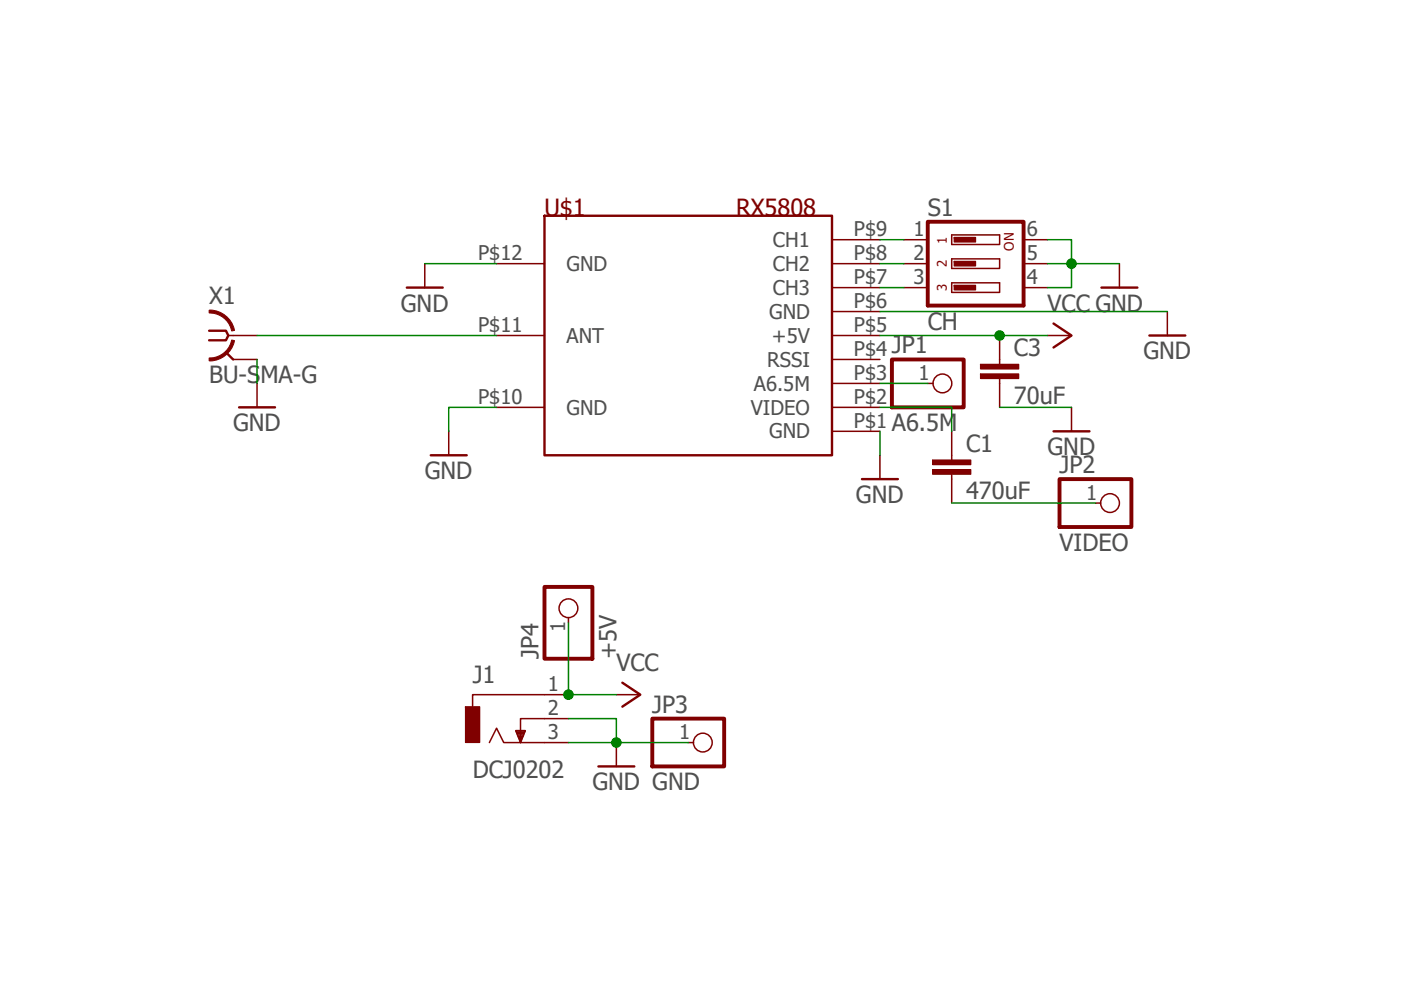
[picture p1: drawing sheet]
<?xml version="1.0" encoding="utf-8"?>
<!DOCTYPE eagle SYSTEM "eagle.dtd">
<eagle version="8.1.0">
<drawing>
<settings>
<setting alwaysvectorfont="no"/>
<setting verticaltext="up"/>
</settings>
<grid distance="0.1" unitdist="inch" unit="inch" style="lines" multiple="1" display="no" altdistance="0.01" altunitdist="inch" altunit="inch"/>
<schematic xreflabel="%F%N/%S.%C%R" xrefpart="/%S.%C%R">
<libraries>
<library name="hi-link">
<symbols>
<symbol name="RX5808">
<wire x1="-15.24" y1="10.16" x2="15.24" y2="10.16" width="0.254" layer="94"/>
<wire x1="15.24" y1="10.16" x2="15.24" y2="-15.24" width="0.254" layer="94"/>
<wire x1="15.24" y1="-15.24" x2="-15.24" y2="-15.24" width="0.254" layer="94"/>
<wire x1="-15.24" y1="-15.24" x2="-15.24" y2="10.16" width="0.254" layer="94"/>
<text x="-15.24" y="10.16" size="1.778" layer="94">&gt;NAME</text>
<text x="5.08" y="10.16" size="1.778" layer="94">RX5808</text>
<pin name="GND@2" x="-20.32" y="-10.16" length="middle"/>
<pin name="GND@1" x="-20.32" y="5.08" length="middle"/>
<pin name="ANT" x="-20.32" y="-2.54" length="middle"/>
<pin name="CH1" x="20.32" y="7.62" length="middle" rot="R180"/>
<pin name="CH2" x="20.32" y="5.08" length="middle" rot="R180"/>
<pin name="CH3" x="20.32" y="2.54" length="middle" rot="R180"/>
<pin name="GND@3" x="20.32" y="0" length="middle" rot="R180"/>
<pin name="+5V" x="20.32" y="-2.54" length="middle" rot="R180"/>
<pin name="RSSI" x="20.32" y="-5.08" length="middle" rot="R180"/>
<pin name="A6.5M" x="20.32" y="-7.62" length="middle" rot="R180"/>
<pin name="VIDEO" x="20.32" y="-10.16" length="middle" rot="R180"/>
<pin name="GND@4" x="20.32" y="-12.7" length="middle" rot="R180"/>
</symbol>
</symbols>
<devicesets>
<deviceset name="RX5808">
<gates>
<gate name="G$1" symbol="RX5808" x="0" y="0"/>
</gates>
<devices>
<device name="" package="RX5808">
<connects>
<connect gate="G$1" pin="+5V" pad="P$5"/>
<connect gate="G$1" pin="A6.5M" pad="P$3"/>
<connect gate="G$1" pin="ANT" pad="P$11"/>
<connect gate="G$1" pin="CH1" pad="P$9"/>
<connect gate="G$1" pin="CH2" pad="P$8"/>
<connect gate="G$1" pin="CH3" pad="P$7"/>
<connect gate="G$1" pin="GND@1" pad="P$12"/>
<connect gate="G$1" pin="GND@2" pad="P$10"/>
<connect gate="G$1" pin="GND@3" pad="P$6"/>
<connect gate="G$1" pin="GND@4" pad="P$1"/>
<connect gate="G$1" pin="RSSI" pad="P$4"/>
<connect gate="G$1" pin="VIDEO" pad="P$2"/>
</connects>
<technologies>
<technology name=""/>
</technologies>
</device>
</devices>
</deviceset>
</devicesets>
</library>
<library name="con-coax">
<symbols>
<symbol name="BNC-FGND">
<wire x1="0" y1="-2.54" x2="-0.762" y2="-1.778" width="0.254" layer="94"/>
<wire x1="0" y1="0" x2="-0.508" y2="0" width="0.1524" layer="94"/>
<wire x1="-2.54" y1="0.508" x2="-0.762" y2="0.508" width="0.254" layer="94"/>
<wire x1="-0.762" y1="0.508" x2="-0.508" y2="0" width="0.254" layer="94"/>
<wire x1="-0.508" y1="0" x2="-0.762" y2="-0.508" width="0.254" layer="94"/>
<wire x1="-0.762" y1="-0.508" x2="-2.54" y2="-0.508" width="0.254" layer="94"/>
<wire x1="-2.54" y1="2.54" x2="0" y2="0.508" width="0.3048" layer="94" curve="-79.611142" cap="flat"/>
<wire x1="-2.54" y1="-2.54" x2="0" y2="-0.508" width="0.3048" layer="94" curve="79.611142" cap="flat"/>
<text x="-2.54" y="-5.08" size="1.778" layer="96">&gt;VALUE</text>
<text x="-2.54" y="3.302" size="1.778" layer="95">&gt;NAME</text>
<pin name="1" x="2.54" y="0" visible="off" length="short" direction="pas" rot="R180"/>
<pin name="2" x="2.54" y="-2.54" visible="off" length="short" direction="pas" rot="R180"/>
</symbol>
</symbols>
<devicesets>
<deviceset name="BU-SMA-G" prefix="X">
<gates>
<gate name="G1" symbol="BNC-FGND" x="0" y="0"/>
</gates>
<devices>
<device name="" package="BU-SMA-G">
<connects>
<connect gate="G1" pin="1" pad="1"/>
<connect gate="G1" pin="2" pad="2 3 4 5"/>
</connects>
<technologies>
<technology name="">
<attribute name="MF" value="" constant="no"/>
<attribute name="MPN" value="" constant="no"/>
<attribute name="OC_FARNELL" value="unknown" constant="no"/>
<attribute name="OC_NEWARK" value="unknown" constant="no"/>
</technology>
</technologies>
</device>
</devices>
</deviceset>
</devicesets>
</library>
<library name="resistor">
<symbols>
<symbol name="C-EU-1">
<wire x1="0" y1="0" x2="0" y2="-0.508" width="0.1524" layer="94"/>
<wire x1="0" y1="-2.54" x2="0" y2="-2.032" width="0.1524" layer="94"/>
<text x="1.524" y="0.381" size="1.778" layer="95">&gt;NAME</text>
<text x="1.524" y="-4.699" size="1.778" layer="96">&gt;VALUE</text>
<rectangle x1="-2.032" y1="-2.032" x2="2.032" y2="-1.524" layer="94"/>
<rectangle x1="-2.032" y1="-1.016" x2="2.032" y2="-0.508" layer="94"/>
<pin name="1" x="0" y="2.54" visible="off" length="short" direction="pas" swaplevel="1" rot="R270"/>
<pin name="2" x="0" y="-5.08" visible="off" length="short" direction="pas" swaplevel="1" rot="R90"/>
</symbol>
</symbols>
<devicesets>
<deviceset name="C-EU" prefix="C" uservalue="yes">
<gates>
<gate name="G$1" symbol="C-EU-1" x="0" y="0"/>
</gates>
<devices>
<device name="C0402" package="C0402">
<connects>
<connect gate="G$1" pin="1" pad="1"/>
<connect gate="G$1" pin="2" pad="2"/>
</connects>
<technologies>
<technology name=""/>
</technologies>
</device>
<device name="C0504" package="C0504">
<connects>
<connect gate="G$1" pin="1" pad="1"/>
<connect gate="G$1" pin="2" pad="2"/>
</connects>
<technologies>
<technology name=""/>
</technologies>
</device>
<device name="C0603" package="C0603">
<connects>
<connect gate="G$1" pin="1" pad="1"/>
<connect gate="G$1" pin="2" pad="2"/>
</connects>
<technologies>
<technology name=""/>
</technologies>
</device>
<device name="C0805" package="C0805">
<connects>
<connect gate="G$1" pin="1" pad="1"/>
<connect gate="G$1" pin="2" pad="2"/>
</connects>
<technologies>
<technology name=""/>
</technologies>
</device>
<device name="C1206" package="C1206">
<connects>
<connect gate="G$1" pin="1" pad="1"/>
<connect gate="G$1" pin="2" pad="2"/>
</connects>
<technologies>
<technology name=""/>
</technologies>
</device>
<device name="C1210" package="C1210">
<connects>
<connect gate="G$1" pin="1" pad="1"/>
<connect gate="G$1" pin="2" pad="2"/>
</connects>
<technologies>
<technology name=""/>
</technologies>
</device>
<device name="C1310" package="C1310">
<connects>
<connect gate="G$1" pin="1" pad="1"/>
<connect gate="G$1" pin="2" pad="2"/>
</connects>
<technologies>
<technology name=""/>
</technologies>
</device>
<device name="C1608" package="C1608">
<connects>
<connect gate="G$1" pin="1" pad="1"/>
<connect gate="G$1" pin="2" pad="2"/>
</connects>
<technologies>
<technology name=""/>
</technologies>
</device>
<device name="C1812" package="C1812">
<connects>
<connect gate="G$1" pin="1" pad="1"/>
<connect gate="G$1" pin="2" pad="2"/>
</connects>
<technologies>
<technology name=""/>
</technologies>
</device>
<device name="C1825" package="C1825">
<connects>
<connect gate="G$1" pin="1" pad="1"/>
<connect gate="G$1" pin="2" pad="2"/>
</connects>
<technologies>
<technology name=""/>
</technologies>
</device>
<device name="C2012" package="C2012">
<connects>
<connect gate="G$1" pin="1" pad="1"/>
<connect gate="G$1" pin="2" pad="2"/>
</connects>
<technologies>
<technology name=""/>
</technologies>
</device>
<device name="C3216" package="C3216">
<connects>
<connect gate="G$1" pin="1" pad="1"/>
<connect gate="G$1" pin="2" pad="2"/>
</connects>
<technologies>
<technology name=""/>
</technologies>
</device>
<device name="C3225" package="C3225">
<connects>
<connect gate="G$1" pin="1" pad="1"/>
<connect gate="G$1" pin="2" pad="2"/>
</connects>
<technologies>
<technology name=""/>
</technologies>
</device>
<device name="C4532" package="C4532">
<connects>
<connect gate="G$1" pin="1" pad="1"/>
<connect gate="G$1" pin="2" pad="2"/>
</connects>
<technologies>
<technology name=""/>
</technologies>
</device>
<device name="C4564" package="C4564">
<connects>
<connect gate="G$1" pin="1" pad="1"/>
<connect gate="G$1" pin="2" pad="2"/>
</connects>
<technologies>
<technology name=""/>
</technologies>
</device>
<device name="025-024X044" package="C025-024X044">
<connects>
<connect gate="G$1" pin="1" pad="1"/>
<connect gate="G$1" pin="2" pad="2"/>
</connects>
<technologies>
<technology name=""/>
</technologies>
</device>
<device name="025-025X050" package="C025-025X050">
<connects>
<connect gate="G$1" pin="1" pad="1"/>
<connect gate="G$1" pin="2" pad="2"/>
</connects>
<technologies>
<technology name=""/>
</technologies>
</device>
<device name="025-030X050" package="C025-030X050">
<connects>
<connect gate="G$1" pin="1" pad="1"/>
<connect gate="G$1" pin="2" pad="2"/>
</connects>
<technologies>
<technology name=""/>
</technologies>
</device>
<device name="025-040X050" package="C025-040X050">
<connects>
<connect gate="G$1" pin="1" pad="1"/>
<connect gate="G$1" pin="2" pad="2"/>
</connects>
<technologies>
<technology name=""/>
</technologies>
</device>
<device name="025-050X050" package="C025-050X050">
<connects>
<connect gate="G$1" pin="1" pad="1"/>
<connect gate="G$1" pin="2" pad="2"/>
</connects>
<technologies>
<technology name=""/>
</technologies>
</device>
<device name="025-060X050" package="C025-060X050">
<connects>
<connect gate="G$1" pin="1" pad="1"/>
<connect gate="G$1" pin="2" pad="2"/>
</connects>
<technologies>
<technology name=""/>
</technologies>
</device>
<device name="C025_050-024X070" package="C025_050-024X070">
<connects>
<connect gate="G$1" pin="1" pad="1"/>
<connect gate="G$1" pin="2" pad="2"/>
</connects>
<technologies>
<technology name=""/>
</technologies>
</device>
<device name="025_050-025X075" package="C025_050-025X075">
<connects>
<connect gate="G$1" pin="1" pad="1"/>
<connect gate="G$1" pin="2" pad="2"/>
</connects>
<technologies>
<technology name=""/>
</technologies>
</device>
<device name="025_050-035X075" package="C025_050-035X075">
<connects>
<connect gate="G$1" pin="1" pad="1"/>
<connect gate="G$1" pin="2" pad="2"/>
</connects>
<technologies>
<technology name=""/>
</technologies>
</device>
<device name="025_050-045X075" package="C025_050-045X075">
<connects>
<connect gate="G$1" pin="1" pad="1"/>
<connect gate="G$1" pin="2" pad="2"/>
</connects>
<technologies>
<technology name=""/>
</technologies>
</device>
<device name="025_050-055X075" package="C025_050-055X075">
<connects>
<connect gate="G$1" pin="1" pad="1"/>
<connect gate="G$1" pin="2" pad="2"/>
</connects>
<technologies>
<technology name=""/>
</technologies>
</device>
<device name="050-024X044" package="C050-024X044">
<connects>
<connect gate="G$1" pin="1" pad="1"/>
<connect gate="G$1" pin="2" pad="2"/>
</connects>
<technologies>
<technology name=""/>
</technologies>
</device>
<device name="050-025X075" package="C050-025X075">
<connects>
<connect gate="G$1" pin="1" pad="1"/>
<connect gate="G$1" pin="2" pad="2"/>
</connects>
<technologies>
<technology name=""/>
</technologies>
</device>
<device name="050-045X075" package="C050-045X075">
<connects>
<connect gate="G$1" pin="1" pad="1"/>
<connect gate="G$1" pin="2" pad="2"/>
</connects>
<technologies>
<technology name=""/>
</technologies>
</device>
<device name="050-030X075" package="C050-030X075">
<connects>
<connect gate="G$1" pin="1" pad="1"/>
<connect gate="G$1" pin="2" pad="2"/>
</connects>
<technologies>
<technology name=""/>
</technologies>
</device>
<device name="050-050X075" package="C050-050X075">
<connects>
<connect gate="G$1" pin="1" pad="1"/>
<connect gate="G$1" pin="2" pad="2"/>
</connects>
<technologies>
<technology name=""/>
</technologies>
</device>
<device name="050-055X075" package="C050-055X075">
<connects>
<connect gate="G$1" pin="1" pad="1"/>
<connect gate="G$1" pin="2" pad="2"/>
</connects>
<technologies>
<technology name=""/>
</technologies>
</device>
<device name="050-075X075" package="C050-075X075">
<connects>
<connect gate="G$1" pin="1" pad="1"/>
<connect gate="G$1" pin="2" pad="2"/>
</connects>
<technologies>
<technology name=""/>
</technologies>
</device>
<device name="050H075X075" package="C050H075X075">
<connects>
<connect gate="G$1" pin="1" pad="1"/>
<connect gate="G$1" pin="2" pad="2"/>
</connects>
<technologies>
<technology name=""/>
</technologies>
</device>
<device name="075-032X103" package="C075-032X103">
<connects>
<connect gate="G$1" pin="1" pad="1"/>
<connect gate="G$1" pin="2" pad="2"/>
</connects>
<technologies>
<technology name=""/>
</technologies>
</device>
<device name="075-042X103" package="C075-042X103">
<connects>
<connect gate="G$1" pin="1" pad="1"/>
<connect gate="G$1" pin="2" pad="2"/>
</connects>
<technologies>
<technology name=""/>
</technologies>
</device>
<device name="075-052X106" package="C075-052X106">
<connects>
<connect gate="G$1" pin="1" pad="1"/>
<connect gate="G$1" pin="2" pad="2"/>
</connects>
<technologies>
<technology name=""/>
</technologies>
</device>
<device name="102-043X133" package="C102-043X133">
<connects>
<connect gate="G$1" pin="1" pad="1"/>
<connect gate="G$1" pin="2" pad="2"/>
</connects>
<technologies>
<technology name=""/>
</technologies>
</device>
<device name="102-054X133" package="C102-054X133">
<connects>
<connect gate="G$1" pin="1" pad="1"/>
<connect gate="G$1" pin="2" pad="2"/>
</connects>
<technologies>
<technology name=""/>
</technologies>
</device>
<device name="102-064X133" package="C102-064X133">
<connects>
<connect gate="G$1" pin="1" pad="1"/>
<connect gate="G$1" pin="2" pad="2"/>
</connects>
<technologies>
<technology name=""/>
</technologies>
</device>
<device name="102_152-062X184" package="C102_152-062X184">
<connects>
<connect gate="G$1" pin="1" pad="1"/>
<connect gate="G$1" pin="2" pad="2"/>
</connects>
<technologies>
<technology name=""/>
</technologies>
</device>
<device name="150-054X183" package="C150-054X183">
<connects>
<connect gate="G$1" pin="1" pad="1"/>
<connect gate="G$1" pin="2" pad="2"/>
</connects>
<technologies>
<technology name=""/>
</technologies>
</device>
<device name="150-064X183" package="C150-064X183">
<connects>
<connect gate="G$1" pin="1" pad="1"/>
<connect gate="G$1" pin="2" pad="2"/>
</connects>
<technologies>
<technology name=""/>
</technologies>
</device>
<device name="150-072X183" package="C150-072X183">
<connects>
<connect gate="G$1" pin="1" pad="1"/>
<connect gate="G$1" pin="2" pad="2"/>
</connects>
<technologies>
<technology name=""/>
</technologies>
</device>
<device name="150-084X183" package="C150-084X183">
<connects>
<connect gate="G$1" pin="1" pad="1"/>
<connect gate="G$1" pin="2" pad="2"/>
</connects>
<technologies>
<technology name=""/>
</technologies>
</device>
<device name="150-091X182" package="C150-091X182">
<connects>
<connect gate="G$1" pin="1" pad="1"/>
<connect gate="G$1" pin="2" pad="2"/>
</connects>
<technologies>
<technology name=""/>
</technologies>
</device>
<device name="225-062X268" package="C225-062X268">
<connects>
<connect gate="G$1" pin="1" pad="1"/>
<connect gate="G$1" pin="2" pad="2"/>
</connects>
<technologies>
<technology name=""/>
</technologies>
</device>
<device name="225-074X268" package="C225-074X268">
<connects>
<connect gate="G$1" pin="1" pad="1"/>
<connect gate="G$1" pin="2" pad="2"/>
</connects>
<technologies>
<technology name=""/>
</technologies>
</device>
<device name="225-087X268" package="C225-087X268">
<connects>
<connect gate="G$1" pin="1" pad="1"/>
<connect gate="G$1" pin="2" pad="2"/>
</connects>
<technologies>
<technology name=""/>
</technologies>
</device>
<device name="225-108X268" package="C225-108X268">
<connects>
<connect gate="G$1" pin="1" pad="1"/>
<connect gate="G$1" pin="2" pad="2"/>
</connects>
<technologies>
<technology name=""/>
</technologies>
</device>
<device name="225-113X268" package="C225-113X268">
<connects>
<connect gate="G$1" pin="1" pad="1"/>
<connect gate="G$1" pin="2" pad="2"/>
</connects>
<technologies>
<technology name=""/>
</technologies>
</device>
<device name="275-093X316" package="C275-093X316">
<connects>
<connect gate="G$1" pin="1" pad="1"/>
<connect gate="G$1" pin="2" pad="2"/>
</connects>
<technologies>
<technology name=""/>
</technologies>
</device>
<device name="275-113X316" package="C275-113X316">
<connects>
<connect gate="G$1" pin="1" pad="1"/>
<connect gate="G$1" pin="2" pad="2"/>
</connects>
<technologies>
<technology name=""/>
</technologies>
</device>
<device name="275-134X316" package="C275-134X316">
<connects>
<connect gate="G$1" pin="1" pad="1"/>
<connect gate="G$1" pin="2" pad="2"/>
</connects>
<technologies>
<technology name=""/>
</technologies>
</device>
<device name="275-205X316" package="C275-205X316">
<connects>
<connect gate="G$1" pin="1" pad="1"/>
<connect gate="G$1" pin="2" pad="2"/>
</connects>
<technologies>
<technology name=""/>
</technologies>
</device>
<device name="325-137X374" package="C325-137X374">
<connects>
<connect gate="G$1" pin="1" pad="1"/>
<connect gate="G$1" pin="2" pad="2"/>
</connects>
<technologies>
<technology name=""/>
</technologies>
</device>
<device name="325-162X374" package="C325-162X374">
<connects>
<connect gate="G$1" pin="1" pad="1"/>
<connect gate="G$1" pin="2" pad="2"/>
</connects>
<technologies>
<technology name=""/>
</technologies>
</device>
<device name="325-182X374" package="C325-182X374">
<connects>
<connect gate="G$1" pin="1" pad="1"/>
<connect gate="G$1" pin="2" pad="2"/>
</connects>
<technologies>
<technology name=""/>
</technologies>
</device>
<device name="375-192X418" package="C375-192X418">
<connects>
<connect gate="G$1" pin="1" pad="1"/>
<connect gate="G$1" pin="2" pad="2"/>
</connects>
<technologies>
<technology name=""/>
</technologies>
</device>
<device name="375-203X418" package="C375-203X418">
<connects>
<connect gate="G$1" pin="1" pad="1"/>
<connect gate="G$1" pin="2" pad="2"/>
</connects>
<technologies>
<technology name=""/>
</technologies>
</device>
<device name="050-035X075" package="C050-035X075">
<connects>
<connect gate="G$1" pin="1" pad="1"/>
<connect gate="G$1" pin="2" pad="2"/>
</connects>
<technologies>
<technology name=""/>
</technologies>
</device>
<device name="375-155X418" package="C375-155X418">
<connects>
<connect gate="G$1" pin="1" pad="1"/>
<connect gate="G$1" pin="2" pad="2"/>
</connects>
<technologies>
<technology name=""/>
</technologies>
</device>
<device name="075-063X106" package="C075-063X106">
<connects>
<connect gate="G$1" pin="1" pad="1"/>
<connect gate="G$1" pin="2" pad="2"/>
</connects>
<technologies>
<technology name=""/>
</technologies>
</device>
<device name="275-154X316" package="C275-154X316">
<connects>
<connect gate="G$1" pin="1" pad="1"/>
<connect gate="G$1" pin="2" pad="2"/>
</connects>
<technologies>
<technology name=""/>
</technologies>
</device>
<device name="275-173X316" package="C275-173X316">
<connects>
<connect gate="G$1" pin="1" pad="1"/>
<connect gate="G$1" pin="2" pad="2"/>
</connects>
<technologies>
<technology name=""/>
</technologies>
</device>
<device name="C0402K" package="C0402K">
<connects>
<connect gate="G$1" pin="1" pad="1"/>
<connect gate="G$1" pin="2" pad="2"/>
</connects>
<technologies>
<technology name=""/>
</technologies>
</device>
<device name="C0603K" package="C0603K">
<connects>
<connect gate="G$1" pin="1" pad="1"/>
<connect gate="G$1" pin="2" pad="2"/>
</connects>
<technologies>
<technology name=""/>
</technologies>
</device>
<device name="C0805K" package="C0805K">
<connects>
<connect gate="G$1" pin="1" pad="1"/>
<connect gate="G$1" pin="2" pad="2"/>
</connects>
<technologies>
<technology name=""/>
</technologies>
</device>
<device name="C1206K" package="C1206K">
<connects>
<connect gate="G$1" pin="1" pad="1"/>
<connect gate="G$1" pin="2" pad="2"/>
</connects>
<technologies>
<technology name=""/>
</technologies>
</device>
<device name="C1210K" package="C1210K">
<connects>
<connect gate="G$1" pin="1" pad="1"/>
<connect gate="G$1" pin="2" pad="2"/>
</connects>
<technologies>
<technology name=""/>
</technologies>
</device>
<device name="C1812K" package="C1812K">
<connects>
<connect gate="G$1" pin="1" pad="1"/>
<connect gate="G$1" pin="2" pad="2"/>
</connects>
<technologies>
<technology name=""/>
</technologies>
</device>
<device name="C1825K" package="C1825K">
<connects>
<connect gate="G$1" pin="1" pad="1"/>
<connect gate="G$1" pin="2" pad="2"/>
</connects>
<technologies>
<technology name=""/>
</technologies>
</device>
<device name="C2220K" package="C2220K">
<connects>
<connect gate="G$1" pin="1" pad="1"/>
<connect gate="G$1" pin="2" pad="2"/>
</connects>
<technologies>
<technology name=""/>
</technologies>
</device>
<device name="C2225K" package="C2225K">
<connects>
<connect gate="G$1" pin="1" pad="1"/>
<connect gate="G$1" pin="2" pad="2"/>
</connects>
<technologies>
<technology name=""/>
</technologies>
</device>
<device name="HPC0201" package="HPC0201">
<connects>
<connect gate="G$1" pin="1" pad="1"/>
<connect gate="G$1" pin="2" pad="2"/>
</connects>
<technologies>
<technology name=""/>
</technologies>
</device>
<device name="C0201" package="C0201">
<connects>
<connect gate="G$1" pin="1" pad="1"/>
<connect gate="G$1" pin="2" pad="2"/>
</connects>
<technologies>
<technology name=""/>
</technologies>
</device>
<device name="C1808" package="C1808">
<connects>
<connect gate="G$1" pin="1" pad="1"/>
<connect gate="G$1" pin="2" pad="2"/>
</connects>
<technologies>
<technology name=""/>
</technologies>
</device>
<device name="C3640" package="C3640">
<connects>
<connect gate="G$1" pin="1" pad="1"/>
<connect gate="G$1" pin="2" pad="2"/>
</connects>
<technologies>
<technology name=""/>
</technologies>
</device>
<device name="01005" package="C01005">
<connects>
<connect gate="G$1" pin="1" pad="1"/>
<connect gate="G$1" pin="2" pad="2"/>
</connects>
<technologies>
<technology name=""/>
</technologies>
</device>
</devices>
</deviceset>
</devicesets>
</library>
<library name="switch-dil">
<symbols>
<symbol name="DIP03">
<wire x1="4.445" y1="5.08" x2="4.445" y2="-5.08" width="0.4064" layer="94"/>
<wire x1="4.445" y1="5.08" x2="-4.445" y2="5.08" width="0.4064" layer="94"/>
<wire x1="-4.445" y1="5.08" x2="-4.445" y2="-5.08" width="0.4064" layer="94"/>
<wire x1="-4.445" y1="-5.08" x2="4.445" y2="-5.08" width="0.4064" layer="94"/>
<wire x1="-2.032" y1="-2.54" x2="-3.048" y2="-2.54" width="0.1524" layer="94"/>
<wire x1="-3.048" y1="2.54" x2="-2.032" y2="2.54" width="0.1524" layer="94"/>
<wire x1="-2.032" y1="2.54" x2="-2.032" y2="-2.54" width="0.1524" layer="94"/>
<wire x1="-3.048" y1="-2.54" x2="-3.048" y2="2.54" width="0.1524" layer="94"/>
<wire x1="0.508" y1="-2.54" x2="-0.508" y2="-2.54" width="0.1524" layer="94"/>
<wire x1="-0.508" y1="2.54" x2="0.508" y2="2.54" width="0.1524" layer="94"/>
<wire x1="0.508" y1="2.54" x2="0.508" y2="-2.54" width="0.1524" layer="94"/>
<wire x1="-0.508" y1="-2.54" x2="-0.508" y2="2.54" width="0.1524" layer="94"/>
<wire x1="3.048" y1="-2.54" x2="2.032" y2="-2.54" width="0.1524" layer="94"/>
<wire x1="2.032" y1="2.54" x2="3.048" y2="2.54" width="0.1524" layer="94"/>
<wire x1="3.048" y1="2.54" x2="3.048" y2="-2.54" width="0.1524" layer="94"/>
<wire x1="2.032" y1="-2.54" x2="2.032" y2="2.54" width="0.1524" layer="94"/>
<text x="-5.08" y="-5.08" size="1.778" layer="95" rot="R90">&gt;NAME</text>
<text x="6.985" y="-5.08" size="1.778" layer="96" rot="R90">&gt;VALUE</text>
<text x="-2.794" y="-4.064" size="0.9906" layer="94" ratio="14">1</text>
<text x="-0.381" y="-4.064" size="0.9906" layer="94" ratio="14">2</text>
<text x="2.159" y="-4.064" size="0.9906" layer="94" ratio="14">3</text>
<text x="-3.302" y="3.048" size="0.9906" layer="94" ratio="14">ON</text>
<rectangle x1="-2.794" y1="-2.286" x2="-2.286" y2="0" layer="94"/>
<rectangle x1="-0.254" y1="-2.286" x2="0.254" y2="0" layer="94"/>
<rectangle x1="2.286" y1="-2.286" x2="2.794" y2="0" layer="94"/>
<pin name="4" x="2.54" y="7.62" visible="pad" length="short" direction="pas" rot="R270"/>
<pin name="5" x="0" y="7.62" visible="pad" length="short" direction="pas" rot="R270"/>
<pin name="6" x="-2.54" y="7.62" visible="pad" length="short" direction="pas" rot="R270"/>
<pin name="1" x="-2.54" y="-7.62" visible="pad" length="short" direction="pas" rot="R90"/>
<pin name="2" x="0" y="-7.62" visible="pad" length="short" direction="pas" rot="R90"/>
<pin name="3" x="2.54" y="-7.62" visible="pad" length="short" direction="pas" rot="R90"/>
</symbol>
</symbols>
<devicesets>
<deviceset name="DS03" prefix="S" uservalue="yes">
<gates>
<gate name="A" symbol="DIP03" x="0" y="0"/>
</gates>
<devices>
<device name="" package="DS-03">
<connects>
<connect gate="A" pin="1" pad="1"/>
<connect gate="A" pin="2" pad="2"/>
<connect gate="A" pin="3" pad="3"/>
<connect gate="A" pin="4" pad="4"/>
<connect gate="A" pin="5" pad="5"/>
<connect gate="A" pin="6" pad="6"/>
</connects>
<technologies>
<technology name="">
<attribute name="MF" value="" constant="no"/>
<attribute name="MPN" value="" constant="no"/>
<attribute name="OC_FARNELL" value="1255223" constant="no"/>
<attribute name="OC_NEWARK" value="unknown" constant="no"/>
</technology>
</technologies>
</device>
</devices>
</deviceset>
</devicesets>
</library>
<library name="supply1">
<symbols>
<symbol name="GND">
<wire x1="-1.905" y1="0" x2="1.905" y2="0" width="0.254" layer="94"/>
<text x="-2.54" y="-2.54" size="1.778" layer="96">&gt;VALUE</text>
<pin name="GND" x="0" y="2.54" visible="off" length="short" direction="sup" rot="R270"/>
</symbol>
<symbol name="VCC">
<wire x1="1.27" y1="-1.905" x2="0" y2="0" width="0.254" layer="94"/>
<wire x1="0" y1="0" x2="-1.27" y2="-1.905" width="0.254" layer="94"/>
<text x="-2.54" y="-2.54" size="1.778" layer="96" rot="R90">&gt;VALUE</text>
<pin name="VCC" x="0" y="-2.54" visible="off" length="short" direction="sup" rot="R90"/>
</symbol>
</symbols>
<devicesets>
<deviceset name="GND" prefix="GND">
<gates>
<gate name="1" symbol="GND" x="0" y="0"/>
</gates>
<devices>
<device name="">
<technologies>
<technology name=""/>
</technologies>
</device>
</devices>
</deviceset>
<deviceset name="VCC" prefix="P+">
<gates>
<gate name="VCC" symbol="VCC" x="0" y="0"/>
</gates>
<devices>
<device name="">
<technologies>
<technology name=""/>
</technologies>
</device>
</devices>
</deviceset>
</devicesets>
</library>
<library name="con-jack">
<symbols>
<symbol name="DC-JACK-SWITCH">
<wire x1="5.08" y1="2.54" x2="-2.54" y2="2.54" width="0.1524" layer="94"/>
<wire x1="-2.54" y1="2.54" x2="-2.54" y2="1.27" width="0.1524" layer="94"/>
<wire x1="5.08" y1="0" x2="2.54" y2="0" width="0.1524" layer="94"/>
<wire x1="2.54" y1="0" x2="2.54" y2="-2.54" width="0.1524" layer="94"/>
<wire x1="5.08" y1="-2.54" x2="2.54" y2="-2.54" width="0.1524" layer="94"/>
<wire x1="2.54" y1="-2.54" x2="0.762" y2="-2.54" width="0.1524" layer="94"/>
<wire x1="0.762" y1="-2.54" x2="0" y2="-1.016" width="0.1524" layer="94"/>
<wire x1="0" y1="-1.016" x2="-0.762" y2="-2.54" width="0.1524" layer="94"/>
<text x="-2.54" y="3.81" size="1.778" layer="95">&gt;NAME</text>
<text x="-2.54" y="-6.35" size="1.778" layer="96">&gt;VALUE</text>
<rectangle x1="-3.302" y1="-2.54" x2="-1.778" y2="1.27" layer="94"/>
<pin name="1" x="7.62" y="2.54" visible="pad" length="short" direction="pas" rot="R180"/>
<pin name="2" x="7.62" y="0" visible="pad" length="short" direction="pas" rot="R180"/>
<pin name="3" x="7.62" y="-2.54" visible="pad" length="short" direction="pas" rot="R180"/>
<polygon width="0.1524" layer="94">
<vertex x="2.54" y="-2.54"/>
<vertex x="2.032" y="-1.27"/>
<vertex x="3.048" y="-1.27"/>
</polygon>
</symbol>
</symbols>
<devicesets>
<deviceset name="DCJ0202" prefix="J">
<gates>
<gate name="G$1" symbol="DC-JACK-SWITCH" x="0" y="0"/>
</gates>
<devices>
<device name="" package="DCJ0202">
<connects>
<connect gate="G$1" pin="1" pad="1"/>
<connect gate="G$1" pin="2" pad="2"/>
<connect gate="G$1" pin="3" pad="3"/>
</connects>
<technologies>
<technology name="">
<attribute name="MF" value="" constant="no"/>
<attribute name="MPN" value="" constant="no"/>
<attribute name="OC_FARNELL" value="unknown" constant="no"/>
<attribute name="OC_NEWARK" value="unknown" constant="no"/>
</technology>
</technologies>
</device>
</devices>
</deviceset>
</devicesets>
</library>
<library name="pinhead">
<symbols>
<symbol name="PINHD1">
<wire x1="-6.35" y1="-2.54" x2="1.27" y2="-2.54" width="0.4064" layer="94"/>
<wire x1="1.27" y1="-2.54" x2="1.27" y2="2.54" width="0.4064" layer="94"/>
<wire x1="1.27" y1="2.54" x2="-6.35" y2="2.54" width="0.4064" layer="94"/>
<wire x1="-6.35" y1="2.54" x2="-6.35" y2="-2.54" width="0.4064" layer="94"/>
<text x="-6.35" y="3.175" size="1.778" layer="95">&gt;NAME</text>
<text x="-6.35" y="-5.08" size="1.778" layer="96">&gt;VALUE</text>
<pin name="1" x="-2.54" y="0" visible="pad" length="short" direction="pas" function="dot"/>
</symbol>
</symbols>
<devicesets>
<deviceset name="PINHD-1X1" prefix="JP" uservalue="yes">
<gates>
<gate name="G$1" symbol="PINHD1" x="0" y="0"/>
</gates>
<devices>
<device name="" package="1X01">
<connects>
<connect gate="G$1" pin="1" pad="1"/>
</connects>
<technologies>
<technology name=""/>
</technologies>
</device>
</devices>
</deviceset>
</devicesets>
</library>
</libraries>
<attributes>
</attributes>
<variantdefs>
</variantdefs>
<classes>
<class number="0" name="default" width="0" drill="0">
</class>
</classes>
<parts>
<part name="U$1" library="hi-link" deviceset="RX5808" device=""/>
<part name="X1" library="con-coax" deviceset="BU-SMA-G" device=""/>
<part name="C1" library="resistor" deviceset="C-EU" device="025-025X050" value="470uF"/>
<part name="C3" library="resistor" deviceset="C-EU" device="025-025X050" value="70uF"/>
<part name="S1" library="switch-dil" deviceset="DS03" device="" value="CH"/>
<part name="GND1" library="supply1" deviceset="GND" device=""/>
<part name="GND2" library="supply1" deviceset="GND" device=""/>
<part name="GND3" library="supply1" deviceset="GND" device=""/>
<part name="GND4" library="supply1" deviceset="GND" device=""/>
<part name="GND5" library="supply1" deviceset="GND" device=""/>
<part name="+5V" library="supply1" deviceset="VCC" device=""/>
<part name="GND6" library="supply1" deviceset="GND" device=""/>
<part name="GND7" library="supply1" deviceset="GND" device=""/>
<part name="J1" library="con-jack" deviceset="DCJ0202" device=""/>
<part name="GND8" library="supply1" deviceset="GND" device=""/>
<part name="+5V1" library="supply1" deviceset="VCC" device=""/>
<part name="JP1" library="pinhead" deviceset="PINHD-1X1" device="" value="A6.5M"/>
<part name="JP2" library="pinhead" deviceset="PINHD-1X1" device="" value="VIDEO"/>
<part name="JP3" library="pinhead" deviceset="PINHD-1X1" device="" value="GND"/>
<part name="JP4" library="pinhead" deviceset="PINHD-1X1" device="" value="+5V"/>
</parts>
<sheets>
<sheet>
<plain>
</plain>
<instances>
<instance part="U$1" gate="G$1" x="0" y="0"/>
<instance part="X1" gate="G1" x="-48.26" y="-2.54"/>
<instance part="C1" gate="G$1" x="27.94" y="-15.24"/>
<instance part="C3" gate="G$1" x="33.02" y="-5.08"/>
<instance part="S1" gate="A" x="30.48" y="5.08" rot="R270"/>
<instance part="GND1" gate="1" x="-27.94" y="2.54"/>
<instance part="GND2" gate="1" x="-25.4" y="-15.24"/>
<instance part="GND3" gate="1" x="20.32" y="-17.78"/>
<instance part="GND4" gate="1" x="45.72" y="2.54"/>
<instance part="GND5" gate="1" x="50.8" y="-2.54"/>
<instance part="+5V" gate="VCC" x="40.64" y="-2.54" rot="R270"/>
<instance part="GND6" gate="1" x="40.64" y="-12.7"/>
<instance part="GND7" gate="1" x="-45.72" y="-10.16"/>
<instance part="J1" gate="G$1" x="-20.32" y="-43.18"/>
<instance part="GND8" gate="1" x="-7.62" y="-48.26"/>
<instance part="+5V1" gate="VCC" x="-5.08" y="-40.64" rot="R270"/>
<instance part="JP1" gate="G$1" x="27.94" y="-7.62"/>
<instance part="JP2" gate="G$1" x="45.72" y="-20.32"/>
<instance part="JP3" gate="G$1" x="2.54" y="-45.72"/>
<instance part="JP4" gate="G$1" x="-12.7" y="-30.48" rot="R90"/>
</instances>
<busses>
</busses>
<nets>
<net name="CH1" class="0">
<segment>
<pinref part="U$1" gate="G$1" pin="CH1"/>
<pinref part="S1" gate="A" pin="1"/>
<wire x1="20.32" y1="7.62" x2="22.86" y2="7.62" width="0.1524" layer="91"/>
</segment>
</net>
<net name="CH2" class="0">
<segment>
<pinref part="U$1" gate="G$1" pin="CH2"/>
<pinref part="S1" gate="A" pin="2"/>
<wire x1="20.32" y1="5.08" x2="22.86" y2="5.08" width="0.1524" layer="91"/>
</segment>
</net>
<net name="CH3" class="0">
<segment>
<pinref part="U$1" gate="G$1" pin="CH3"/>
<pinref part="S1" gate="A" pin="3"/>
<wire x1="20.32" y1="2.54" x2="22.86" y2="2.54" width="0.1524" layer="91"/>
</segment>
</net>
<net name="GND" class="0">
<segment>
<pinref part="S1" gate="A" pin="6"/>
<wire x1="38.1" y1="7.62" x2="40.64" y2="7.62" width="0.1524" layer="91"/>
<wire x1="40.64" y1="7.62" x2="40.64" y2="5.08" width="0.1524" layer="91"/>
<pinref part="S1" gate="A" pin="4"/>
<wire x1="40.64" y1="5.08" x2="40.64" y2="2.54" width="0.1524" layer="91"/>
<wire x1="40.64" y1="2.54" x2="38.1" y2="2.54" width="0.1524" layer="91"/>
<pinref part="S1" gate="A" pin="5"/>
<wire x1="38.1" y1="5.08" x2="40.64" y2="5.08" width="0.1524" layer="91"/>
<pinref part="GND4" gate="1" pin="GND"/>
<wire x1="40.64" y1="5.08" x2="45.72" y2="5.08" width="0.1524" layer="91"/>
<junction x="40.64" y="5.08"/>
</segment>
<segment>
<pinref part="GND5" gate="1" pin="GND"/>
<pinref part="U$1" gate="G$1" pin="GND@3"/>
<wire x1="50.8" y1="0" x2="20.32" y2="0" width="0.1524" layer="91"/>
</segment>
<segment>
<pinref part="C3" gate="G$1" pin="2"/>
<pinref part="GND6" gate="1" pin="GND"/>
<wire x1="33.02" y1="-10.16" x2="40.64" y2="-10.16" width="0.1524" layer="91"/>
</segment>
<segment>
<pinref part="U$1" gate="G$1" pin="GND@4"/>
<pinref part="GND3" gate="1" pin="GND"/>
<wire x1="20.32" y1="-12.7" x2="20.32" y2="-15.24" width="0.1524" layer="91"/>
</segment>
<segment>
<pinref part="U$1" gate="G$1" pin="GND@2"/>
<pinref part="GND2" gate="1" pin="GND"/>
<wire x1="-20.32" y1="-10.16" x2="-25.4" y2="-10.16" width="0.1524" layer="91"/>
<wire x1="-25.4" y1="-10.16" x2="-25.4" y2="-12.7" width="0.1524" layer="91"/>
</segment>
<segment>
<pinref part="X1" gate="G1" pin="2"/>
<pinref part="GND7" gate="1" pin="GND"/>
<wire x1="-45.72" y1="-5.08" x2="-45.72" y2="-7.62" width="0.1524" layer="91"/>
</segment>
<segment>
<pinref part="J1" gate="G$1" pin="2"/>
<pinref part="GND8" gate="1" pin="GND"/>
<wire x1="-12.7" y1="-43.18" x2="-7.62" y2="-43.18" width="0.1524" layer="91"/>
<wire x1="-7.62" y1="-43.18" x2="-7.62" y2="-45.72" width="0.1524" layer="91"/>
<pinref part="J1" gate="G$1" pin="3"/>
<wire x1="-7.62" y1="-45.72" x2="-12.7" y2="-45.72" width="0.1524" layer="91"/>
<junction x="-7.62" y="-45.72"/>
<pinref part="JP3" gate="G$1" pin="1"/>
<wire x1="0" y1="-45.72" x2="-7.62" y2="-45.72" width="0.1524" layer="91"/>
</segment>
<segment>
<pinref part="U$1" gate="G$1" pin="GND@1"/>
<pinref part="GND1" gate="1" pin="GND"/>
<wire x1="-20.32" y1="5.08" x2="-27.94" y2="5.08" width="0.1524" layer="91"/>
</segment>
</net>
<net name="VCC" class="0">
<segment>
<pinref part="U$1" gate="G$1" pin="+5V"/>
<pinref part="C3" gate="G$1" pin="1"/>
<wire x1="20.32" y1="-2.54" x2="33.02" y2="-2.54" width="0.1524" layer="91"/>
<wire x1="33.02" y1="-2.54" x2="38.1" y2="-2.54" width="0.1524" layer="91"/>
<pinref part="+5V" gate="VCC" pin="VCC"/>
<junction x="33.02" y="-2.54"/>
</segment>
<segment>
<pinref part="J1" gate="G$1" pin="1"/>
<pinref part="+5V1" gate="VCC" pin="VCC"/>
<wire x1="-12.7" y1="-40.64" x2="-7.62" y2="-40.64" width="0.1524" layer="91"/>
<pinref part="JP4" gate="G$1" pin="1"/>
<wire x1="-12.7" y1="-33.02" x2="-12.7" y2="-40.64" width="0.1524" layer="91"/>
<junction x="-12.7" y="-40.64"/>
</segment>
</net>
<net name="VIDEO_IN" class="0">
<segment>
<pinref part="U$1" gate="G$1" pin="VIDEO"/>
<pinref part="C1" gate="G$1" pin="1"/>
<wire x1="20.32" y1="-10.16" x2="27.94" y2="-10.16" width="0.1524" layer="91"/>
<wire x1="27.94" y1="-10.16" x2="27.94" y2="-12.7" width="0.1524" layer="91"/>
</segment>
</net>
<net name="VIDEO_OUT" class="0">
<segment>
<pinref part="C1" gate="G$1" pin="2"/>
<wire x1="27.94" y1="-20.32" x2="43.18" y2="-20.32" width="0.1524" layer="91"/>
<pinref part="JP2" gate="G$1" pin="1"/>
</segment>
</net>
<net name="N$1" class="0">
<segment>
<pinref part="U$1" gate="G$1" pin="ANT"/>
<pinref part="X1" gate="G1" pin="1"/>
<wire x1="-20.32" y1="-2.54" x2="-45.72" y2="-2.54" width="0.1524" layer="91"/>
</segment>
</net>
<net name="AUDIO" class="0">
<segment>
<pinref part="U$1" gate="G$1" pin="A6.5M"/>
<pinref part="JP1" gate="G$1" pin="1"/>
<wire x1="20.32" y1="-7.62" x2="25.4" y2="-7.62" width="0.1524" layer="91"/>
</segment>
</net>
</nets>
</sheet>
</sheets>
</schematic>
</drawing>
</eagle>
